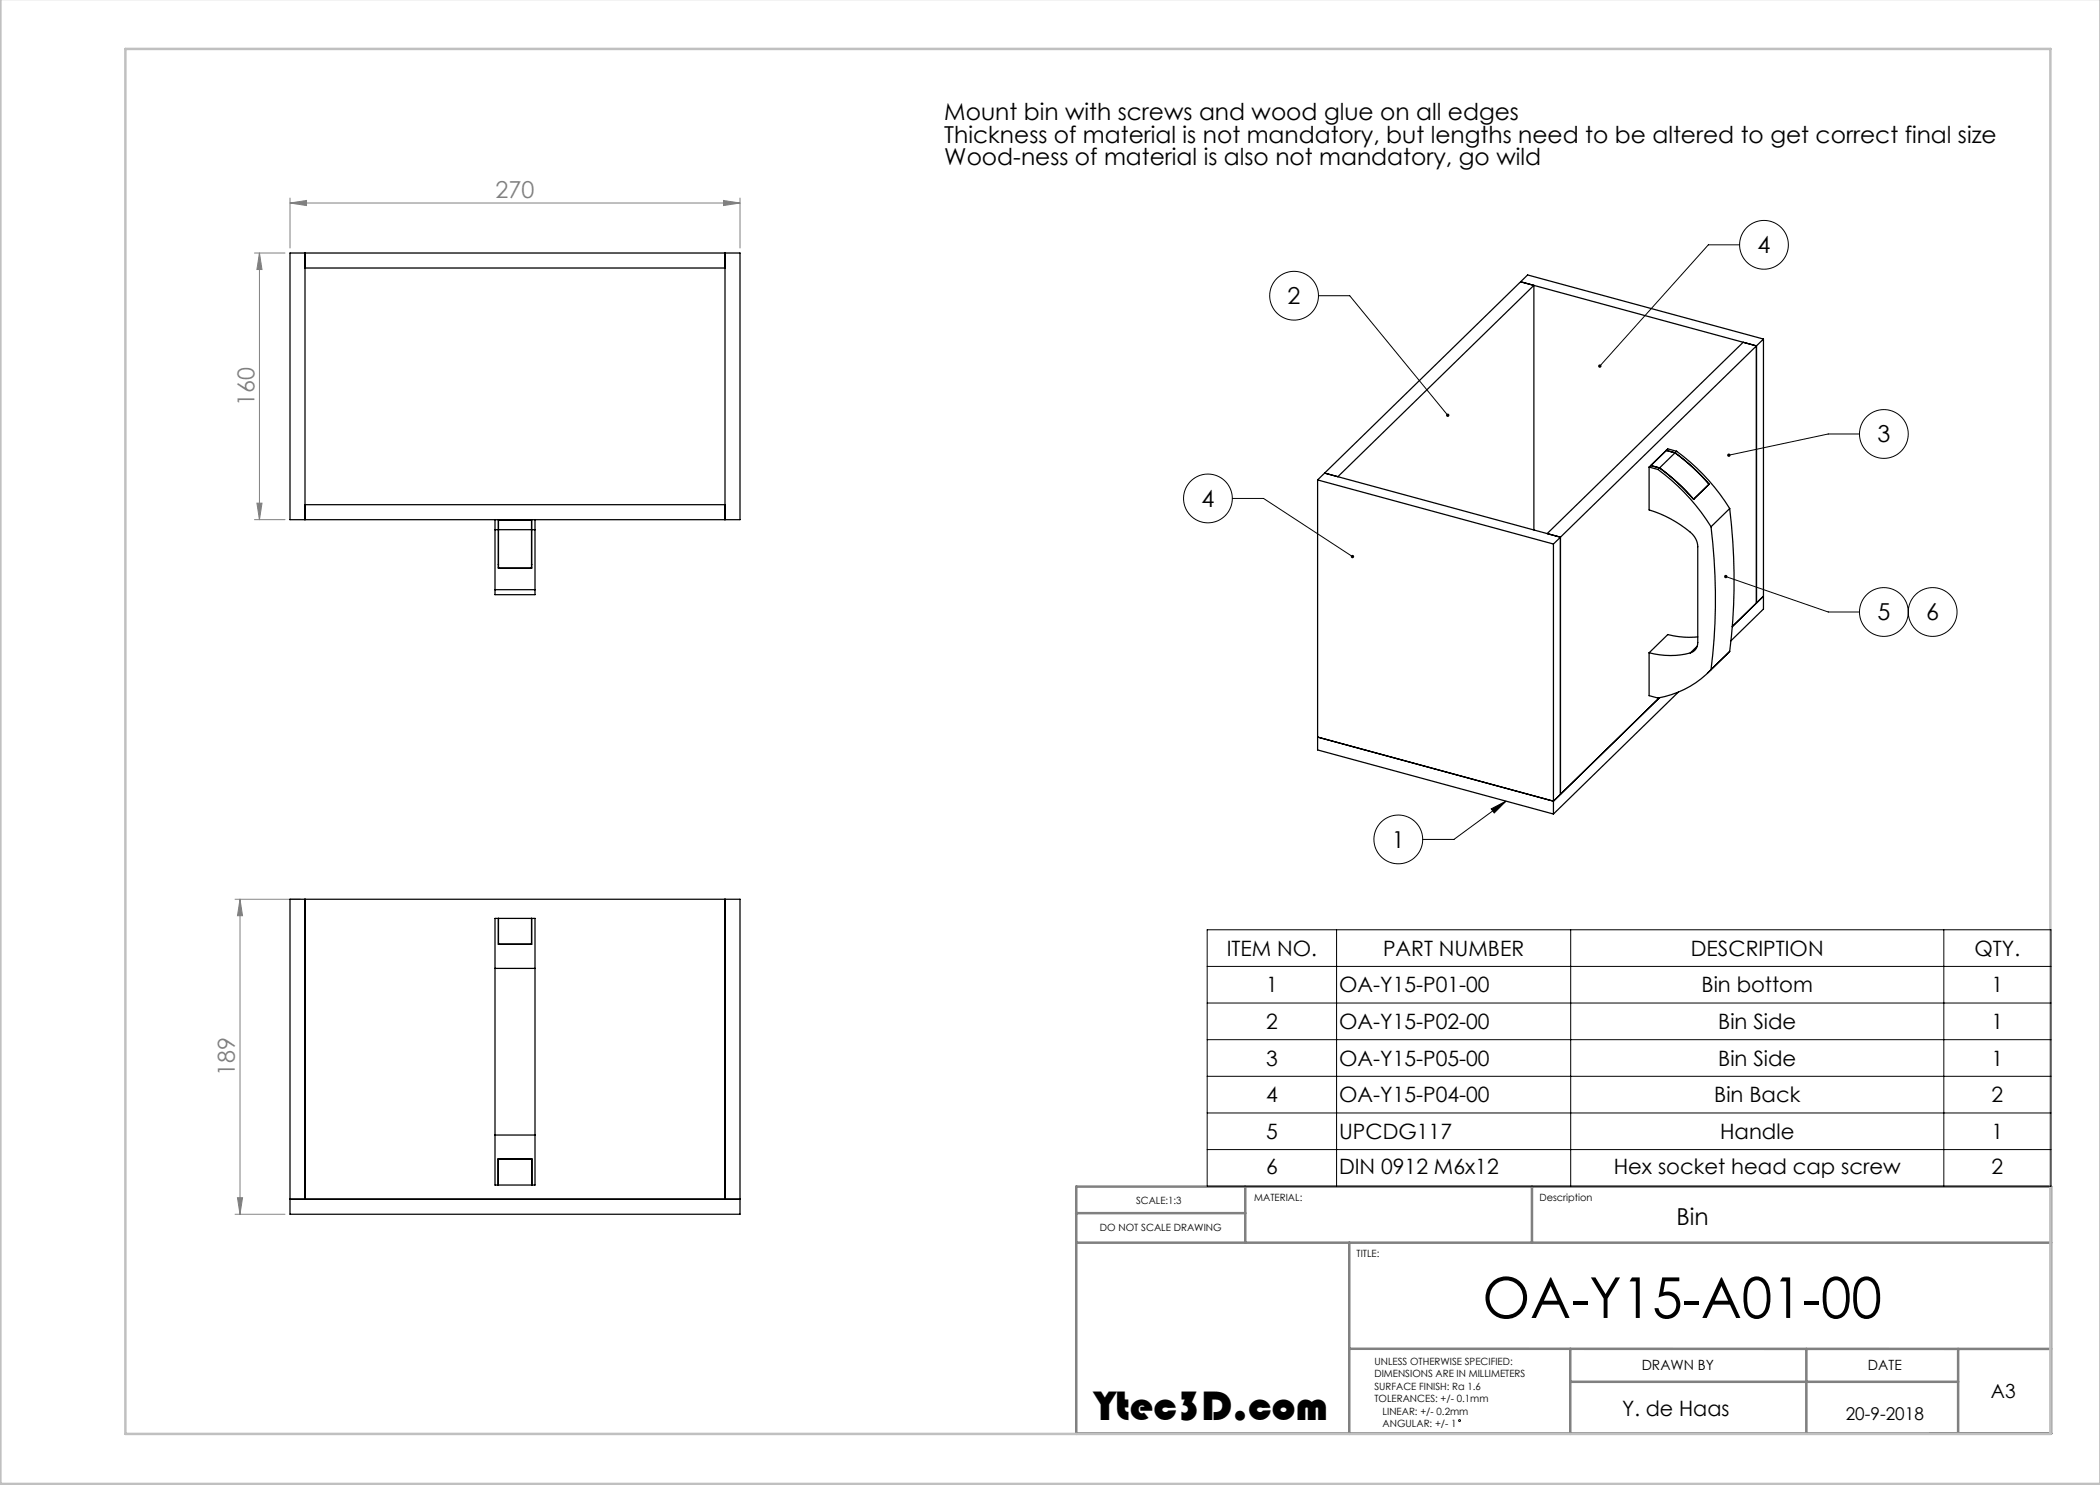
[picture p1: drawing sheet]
<svg xmlns="http://www.w3.org/2000/svg" width="420mm" height="297mm" viewBox="0 0 420 297" stroke-linecap="round" stroke-linejoin="round" font-family="sans-serif">
<g fill="none" stroke="#000" stroke-width=".2">
<path d="M263.7 59.1h6.2l19.6 23.9M347.9 49h-6.2l-21.7 24.2M246.5 99.7h6.2l17.8 11.6M371.9 86.8h-6.3l-19.8 4.2M345.2 115.3l20.4 7.1h6.3M298.2 161.8l3-1.6-2.4 2.4zM301.2 160.2l-10.4 7.7h-6.3M241.4 186h168.8v51.2h-168.8zM241.4 193.3h168.8M267.3 186v51.2M314.1 186v51.2M388.8 186v51.2"/>
<path d="M241.4 200.6h168.8M241.4 207.9h168.8M241.4 215.3h168.8M241.4 222.6h168.8M241.4 229.9h168.8"/>
<circle cx="258.8" cy="59.1" r="4.9"/>
<circle cx="352.8" cy="49" r="4.9"/>
<circle cx="241.6" cy="99.7" r="4.9"/>
<circle cx="376.8" cy="86.8" r="4.9"/>
<circle cx="376.8" cy="122.4" r="4.9"/>
<circle cx="386.5" cy="122.4" r="4.9"/>
<circle cx="279.7" cy="167.9" r="4.9"/>
<circle cx="291.9" cy="284.1" r=".19"/>
</g>
<path d="M249.1 237.3v11.2M306.4 237.3v11.2M215.2 242.6h33.9M215.3 248.5h194.9M269.9 248.5v38.3M269.9 269.8h140.3M314.1 276.4h77.5M314.1 269.8v17M361.3 269.8v16.9M391.6 269.8v16.9M215.2 286.7h195v-49.4h-194.9v49.5" fill="none" stroke="#808080" stroke-width=".5"/>
<path d="M.1 -.1v296.9h419.9M25.1 9.8h385v277h-385z" fill="none" stroke="#c0c0c0" stroke-width=".5"/>
<g fill="none" stroke="#808080" stroke-width=".2">
<path d="M58 39.6v10M148 39.6v10M50.9 50.6h6.1M51.9 50.6v53.3M51.9 50.6l.5 3.3h-1zM58 40.6l3.3-.5v1zM58 40.6h90M144.7 40.1l3.3 .5-3.3 .5zM50.9 103.9h6.1M51.4 100.6h1l-.5 3.3zM47 179.8h13M48 179.8v63"/>
<path d="M48 179.8l.5 3.3h-1zM47.5 239.5h1l-.5 3.3zM47 242.8h10"/>
</g>
<path d="M298.2 161.8l3-1.6-2.4 2.4zM270.2 111.1a.34 .34 0 0 0 .1 .5 .34 .34 0 0 0 .5-.1l-.3-.2 .3 .2a.34 .34 0 0 0-.1-.5 .34 .34 0 0 0-.5 .1zM319.7 73v.5l.3-.3-.3 .3a.34 .34 0 0 0 .5-.1 .34 .34 0 0 0 0-.4 .34 .34 0 0 0-.5 0zM289.3 82.8a.34 .34 0 0 0 0 .5 .34 .34 0 0 0 .5 0l-.3-.3 .3 .3a.34 .34 0 0 0 0-.5 .34 .34 0 0 0-.5 0zM345.5 90.8l-.1 .3 .4-.1-.4 .1a.34 .34 0 0 0 .5 .3 .34 .34 0 0 0 .2-.5 .34 .34 0 0 0-.6-.1zM344.9 115.1l-.1 .1 .4 .1-.4-.1a.34 .34 0 0 0 .4 .4 .34 .34 0 0 0 .3-.4 .34 .34 0 0 0-.6-.1z" fill="#000"/>
<g fill="#808080">
<path d="M51.4 100.6h1l-.5 3.3zM51.9 50.6l.5 3.3h-1z"/>
<path d="M48 179.8l.5 3.3h-1zM47.5 239.5h1l-.5 3.3z"/>
<path d="M58 40.6l3.3-.5v1zM144.7 40.1l3.3 .5-3.3 .5z"/>
</g>
<g fill="none" stroke="#000" stroke-width=".25">
<path d="M58 50.6h90v53.3h-90zM61 50.6v53.3M61 53.6h84M145 50.6v53.3M306.8 57.1l-39.2 38.2-2.7-.7 47.2 12.8M306.8 57.1l-2.7-.7 47.2 12.8v51.4M306.8 57.1v48.9M348.6 68.5l-39.2 38.2 2.7 .7M352.7 67.8l-47.2-12.8-42 41M352.7 67.8l-40.6 39.6M352.7 67.8v54l-6.5 6.4M263.5 96l47.2 12.8"/>
<path d="M263.5 96v54l47.2 12.8M329.8 93.4v8.6a22.1 22.1 0 0 1 8.9 5.1l.6 1.1 .3 1.1v19.2a2.05 2.05 0 0 1-1.5 2.1M329.8 93.4l1.8 .5M330.1 93.1l1.8 .5M330.2 93.1h.1M330.2 93.1l1.7 .5M331.6 93.9a40.8 40.8 0 0 1 10.6 11.5M331.9 93.6a40.9 40.9 0 0 1 6.8 6.2M333.3 90.1l1.7 .5M335 90.6a40.9 40.9 0 0 1 6.8 6.2l-3.1 3M335 90.6a40.9 40.9 0 0 1 6.8 6.2l-3.1 3.1a40.9 40.9 0 0 0-6.8-6.3M335.3 90.3a40.8 40.8 0 0 1 10.6 11.4"/>
<path d="M335.3 90.3l-3.7 3.6M335.3 90.3l-1.7-.5-3.8 3.6M338.7 99.8v.1M61 100.9h84M99 105.9v12M99 117.9v1h8v-1M99 105.9h8M99 103.9v2M99 117.9h8M99.7 103.9v9.8h6.6v-9.8M99.7 112.9h.1M99.7 113.5h.1"/>
<path d="M99.7 104v9.6M99.7 104h6.6M106.3 104v9.6M106.3 112.9h.1M106.3 113.5h.1M107 105.9v12M107 103.9v2M310.7 108.8v54M312.1 107.4l-1.4 1.4M312.1 107.4v51.5M342.2 105.4a116.2 116.2 0 0 1 0 28.5M345.9 101.7a116.2 116.2 0 0 1 0 28.6"/>
<path d="M345.9 101.7l-3.7 3.7M352.7 119.2l-6.2 6.1M329.8 130.6v8.5l1.8 .5a19.1 19.1 0 0 0 10.6-5.7M329.8 130.6a16 16 0 0 0 8.3 0M331.9 139.6l-21.2 20.6-47.2-12.8M335.7 138.4l-25 24.4M339.4 129.2l-1.3 1.4M339.6 127.4h-2.8l-3.2-.5-3.8 3.7M345.9 130.3l-4.3 4.3M345.9 130.3l-3.7 3.6M58 179.8h90v63h-90zM61 179.8v60"/>
<path d="M145 179.8v60M99 193.7v33.3M99 193.7v-10h8v10M99 193.7h8M99.7 183.7v5.2h6.6v-5.2M99.7 183.7v5.1M99.7 188.8v.1M106.3 183.7v5.1M106.3 188.8v.1M107 193.7v33.3M58 239.8h90M99 227v10h8v-10"/>
<path d="M99 227h8M99.6 237v-5.2h6.8v5.2M99.7 231.8v5.2M99.7 231.8h.1M99.7 231.8h6.6M106.3 231.8v5.2M106.3 231.8h.1"/>
</g>
<text font-size="11.3" x="296.5" y="263.6">OA-Y15-A01-00</text>
<text font-size="8.5" x="218.9" y="284">Ytec3D.com</text>
<g font-size="4.7">
<text x="188.9" y="24">Mount bin with screws and wood glue on all edges</text>
<text x="188.9" y="28.5">Thickness of material is not mandatory, but lengths need to be altered to get correct final size</text>
<text x="188.9" y="33.1">Wood-ness of material is also not mandatory, go wild</text>
<text x="351.5" y="50.6">4</text>
<text x="257.5" y="60.8">2</text>
<text x="375.5" y="88.5">3</text>
<text x="240.3" y="101.3">4</text>
<text x="375.5" y="124.1">5</text>
<text x="385.2" y="124.1">6</text>
<text x="278.4" y="169.5">1</text>
<text x="335.3" y="245">Bin</text>
</g>
<g font-size="4.7" fill="#808080">
<text x="99.1" y="39.6">270</text>
<text x="50.9" y="81.1" transform="rotate(-90 50.9 81.1)">160</text>
<text x="47" y="215.2" transform="rotate(-90 47 215.2)">189</text>
</g>
<g font-size="4.2">
<text x="245.3" y="191.1">ITEM NO.</text>
<text x="276.6" y="191.1">PART NUMBER</text>
<text x="338.2" y="191.1">DESCRIPTION</text>
<text x="394.9" y="191.1">QTY.</text>
<text x="253.2" y="198.5">1</text>
<text x="267.8" y="198.5">OA-Y15-P01-00</text>
<text x="340.3" y="198.5">Bin bottom</text>
<text x="398.3" y="198.5">1</text>
<text x="253.2" y="205.8">2</text>
<text x="267.8" y="205.8">OA-Y15-P02-00</text>
<text x="343.6" y="205.8">Bin Side</text>
<text x="398.3" y="205.8">1</text>
<text x="253.2" y="213.1">3</text>
<text x="267.8" y="213.1">OA-Y15-P05-00</text>
<text x="343.6" y="213.1">Bin Side</text>
<text x="398.3" y="213.1">1</text>
<text x="253.2" y="220.5">4</text>
<text x="267.8" y="220.5">OA-Y15-P04-00</text>
<text x="342.8" y="220.5">Bin Back</text>
<text x="398.3" y="220.5">2</text>
<text x="253.2" y="227.8">5</text>
<text x="267.8" y="227.8">UPCDG117</text>
<text x="344" y="227.8">Handle</text>
<text x="398.3" y="227.8">1</text>
<text x="253.2" y="234.7">6</text>
<text x="267.8" y="234.7">DIN 0912 M6x12</text>
<text x="322.8" y="234.7">Hex socket head cap screw</text>
<text x="398.3" y="234.7">2</text>
<text x="324.4" y="283.1">Y. de Haas</text>
</g>
<text font-size="3.9" x="398.2" y="279.5">A3</text>
<text font-size="3.5" x="369.2" y="284">20-9-2018</text>
<g font-size="2.8">
<text x="328.3" y="273.9">DRAWN BY</text>
<text x="373.6" y="273.9">DATE</text>
</g>
<g font-size="2">
<text x="227.2" y="240.7">SCALE:1:3</text>
<text x="250.8" y="240.2">MATERIAL:</text>
<text x="307.9" y="240.2">Description</text>
<text x="220" y="246.3">DO NOT SCALE DRAWING</text>
<text x="271.3" y="251.5">TITLE:</text>
<text x="274.9" y="272.9">UNLESS OTHERWISE SPECIFIED:</text>
<text x="274.9" y="275.4">DIMENSIONS ARE IN MILLIMETERS</text>
<text x="274.9" y="277.9">SURFACE FINISH: Ra 1.6</text>
<text x="274.9" y="280.4">TOLERANCES: +/- 0.1mm</text>
<text x="276.5" y="285.4">ANGULAR: +/- 1</text>
<text x="276.5" y="282.9">LINEAR: +/- 0.2mm</text>
</g>
</svg>
